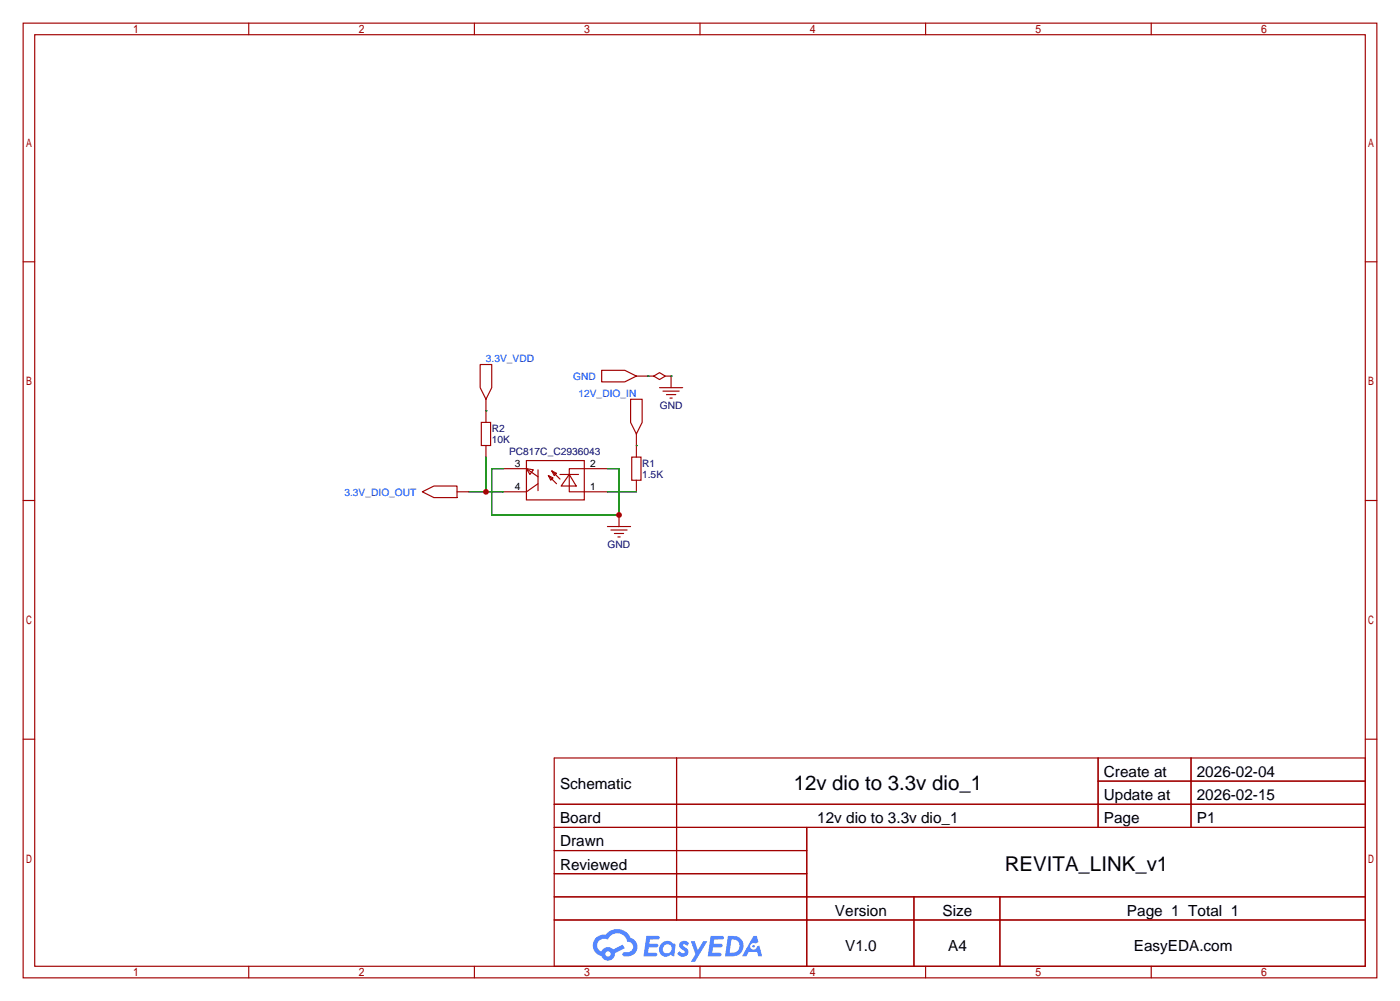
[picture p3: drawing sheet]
<svg xmlns="http://www.w3.org/2000/svg" width="307mm" height="220mm" viewBox="0 0 307 220" stroke-linecap="round" stroke-linejoin="round" font-family="sans-serif">
<g fill="none" stroke="#a10000" stroke-width=".25">
<path d="M5.1 5.1h297.2v209.5h-297.2zM7.6 7.6h292.1v204.5h-292.1zM54.6 5.1v2.5M104.1 5.1v2.5M153.7 5.1v2.5M203.2 5.1v2.5M252.7 5.1v2.5M5.1 57.5h2.5M299.7 57.5h2.6M5.1 109.9h2.5M299.7 109.9h2.6M5.1 162.2h2.5"/>
<path d="M121.7 166.4h178v45.7h-178zM121.7 176.5h178M148.5 166.4v35.5M241.1 166.4v15.2M241.1 171.4h58.6M261.5 166.4v15.2M299.7 162.2h2.6M121.7 181.6h178M121.7 186.7h55.4M121.7 196.8h178M121.7 191.8h55.4M177.1 181.6v30.5"/>
<path d="M200.6 196.8v15.3M219.5 196.8v15.3M54.6 212.1v2.5M104.1 212.1v2.5M121.7 201.9h178M153.7 212.1v2.5M203.2 212.1v2.5M252.7 212.1v2.5"/>
</g>
<g fill="#5487ff">
<path d="M149.4 206.8a1.3 1.3 0 0 1 1.8 .3l-.4 .6a.54 .54 0 0 0-.9-.3l.2 .3a1.28 1.28 0 0 1 .7 2 1.53 1.53 0 0 1-2.1-.3l.5-.6 .8 .4a.31 .31 0 0 0 .3-.2 .31 .31 0 0 0-.3-.4 1.12 1.12 0 0 1-.6-1.8z"/>
<path d="M151.7 206.6h.8l.7 2 1.2-2h.9l-2.7 4.5h-.9l1-1.6z"/>
<path d="M141.9 205.4h2.3a.46 .46 0 0 1 .5 .1 .46 .46 0 0 1 .1 .5l-.4 .2h-1.7l-.2 .9h1.7a.4 .4 0 0 1 .3 .5 .4 .4 0 0 1-.4 .3h-1.7l-.1 1.2h1.3a.46 .46 0 0 1 .5 .1 .46 .46 0 0 1 .1 .5l-.3 .2h-2.6z"/>
<path d="M156 205.4h2.3a.47 .47 0 0 1 .5 .1 .47 .47 0 0 1 .1 .5l-.4 .2h-1.7l-.1 .9h1.6a.4 .4 0 0 1 .3 .5 .4 .4 0 0 1-.4 .3h-1.7l-.1 1.2h1.3a.46 .46 0 0 1 .5 .1 .46 .46 0 0 1 .2 .5l-.4 .2h-2.6z"/>
<path d="M165.4 205.4h.7l.4 1.4-.6 .3a.75 .75 0 0 0-1.2 .3 .75 .75 0 0 0 .5 1.1 .75 .75 0 0 0 1-.7l.5-.3 .6 2.4h-.8l-.3-1h-1.8l-.6 1h-.9z"/>
<path d="M159.8 205.4l-.6 4.5h1.4a2.27 2.27 0 0 0 2.6-2.3 2.27 2.27 0 0 0-2.7-2.2zM160.6 206.2a1.5 1.5 0 0 1 1.8 1.5 1.5 1.5 0 0 1-2 1.4h-.2z"/>
<path d="M145.2 207.1a1.6 1.6 0 0 0-.3 2.2 1.6 1.6 0 0 0 2.3 .2l.8 .4 .3-2.5-.2-.2-.4-.1a1.58 1.58 0 0 0-2.5 0zM145.8 207.6a.98 .98 0 0 1 1.6 .4 .98 .98 0 0 1-1 1.3 .94 .94 0 0 1-.9-.7 .94 .94 0 0 1 .3-1z"/>
<path d="M130.9 205.8a2.37 2.37 0 0 0 1.1 4 1.54 1.54 0 0 0 1.8 1 1.54 1.54 0 0 0 1.2-1.6l2.2-1.1-.5-.7-2.1 1a1.57 1.57 0 0 0-2.6 .5 1.5 1.5 0 0 1-.7-2.1 1.5 1.5 0 0 1 2.2-.5 2.23 2.23 0 0 1 2.2-1.5 2.23 2.23 0 0 1 2 1.9 1.16 1.16 0 0 1 1.3 1.1 1.16 1.16 0 0 1-1.1 1.2h-.7a.47 .47 0 0 0-.6 .4 .47 .47 0 0 0 .5 .5 2.17 2.17 0 0 0 2.5-.9 2.17 2.17 0 0 0-.4-2.7l-.8-.4a3.2 3.2 0 0 0-5.4-.8l-1.1 .1zM132.9 209.4a.6 .6 0 0 1 1.2 0 .6 .6 0 0 1-1.2 0z"/>
<circle cx="165.4" cy="207.7" r=".28"/>
</g>
<g fill="none" stroke="#a10000" stroke-width=".25">
<path d="M105.4 80h2.5v5.1l-1.2 2.5-1.3-2.5zM105.7 92.7h2v5.1h-2zM106.7 87.6v5.1M106.7 97.8v2.5M132.1 81.3h5.1l2.5 1.2-2.5 1.3h-5.1zM138.4 87.6h2.6v5.1l-1.3 2.5-1.3-2.5zM139.7 95.2v5.1M139.7 82.5h3.8M143.5 82.5l1.3-.7 1.2 .7-1.2 .8zM144.8 85.1h5.1M145.5 85.9h3.6M146 82.5h1.3v2.6"/>
<path d="M146.3 86.6h2M147.1 87.4h.5M92.7 107.9l2.5-1.2h5.1v2.5h-5.1zM100.3 107.9h2.6M110.5 102.9h5.1M115.6 101.1h12.7v8.6h-12.7zM115.6 102.9l1.5 .2-.8 1zM115.6 102.9l2.5 1.7M118.1 106.2l-2.5 1.7h-5.1M118.1 103.1v4.6M120.4 104.4l1 .5-.5 .5zM120.4 104.4l1.8 1.8"/>
<path d="M121.2 103.4l1 .5-.5 .5zM121.2 103.4l1.7 1.8M122.9 104.1h4.1M125 104.1l1.5 2.6h-3.3zM133.3 102.9h-8.3v5h8.3M133.3 115.6h5.1M134.1 116.3h3.6M134.9 117.1h2M135.6 117.9h.5M135.9 113v2.6M138.7 100.3h2v5.1h-2zM139.7 105.4v2.5"/>
</g>
<path d="M106.7 90.2h.1M139.7 97.8h.1M142.2 82.5h.1M147.3 82.5h.1M102.9 107.9h7.6M106.7 100.3v7.6M110.5 102.9h-2.6v10.1h28v-10.1h-2.6M133.3 107.9h6.4" fill="none" stroke="#008700" stroke-width=".25"/>
<g fill="#c00">
<circle cx="135.9" cy="113" r=".63"/>
<circle cx="106.7" cy="107.9" r=".63"/>
</g>
<g font-size="4.5">
<text x="174.2" y="173.4">12v dio to 3.3v dio_1</text>
<text x="220.6" y="191.2">REVITA_LINK_v1</text>
</g>
<g font-size="3.4">
<text x="122.9" y="173.1">Schematic</text>
<text x="242.3" y="170.6">Create at</text>
<text x="262.7" y="170.6">2026-02-04</text>
<text x="242.3" y="175.6">Update at</text>
<text x="262.7" y="175.6">2026-02-15</text>
<text x="122.9" y="180.7">Board</text>
<text x="122.9" y="185.8">Drawn</text>
<text x="179.4" y="180.7">12v dio to 3.3v dio_1</text>
<text x="242.3" y="180.7">Page</text>
<text x="262.7" y="180.7">P1</text>
<text x="122.9" y="190.9">Reviewed</text>
<text x="183.3" y="201">Version</text>
<text x="206.9" y="201">Size</text>
<text x="247.4" y="201">Page 1 Total 1</text>
<text x="185.5" y="208.7">V1.0</text>
<text x="208.1" y="208.7">A4</text>
<text x="248.9" y="208.7">EasyEDA.com</text>
</g>
<g font-size="2.2" fill="#00f">
<text x="106.7" y="79.6">3.3V_VDD</text>
<text x="125.8" y="83.4">GND</text>
<text x="127" y="87.2">12V_DIO_IN</text>
<text x="75.6" y="108.8">3.3V_DIO_OUT</text>
</g>
<g font-size="2.2" fill="#000080">
<text x="144.8" y="89.7">GND</text>
<text x="107.9" y="94.8">R2</text>
<text x="107.9" y="97.3">10K</text>
<text x="111.8" y="99.9">PC817C_C2936043</text>
<text x="141" y="102.4">R1</text>
<text x="141" y="105">1.5K</text>
<text x="133.4" y="120.2">GND</text>
</g>
<g font-size="2.2">
<text x="113.1" y="102.5">3</text>
<text x="113.1" y="107.6">4</text>
<text x="129.5" y="107.6">1</text>
<text x="129.5" y="102.5">2</text>
</g>
</svg>
